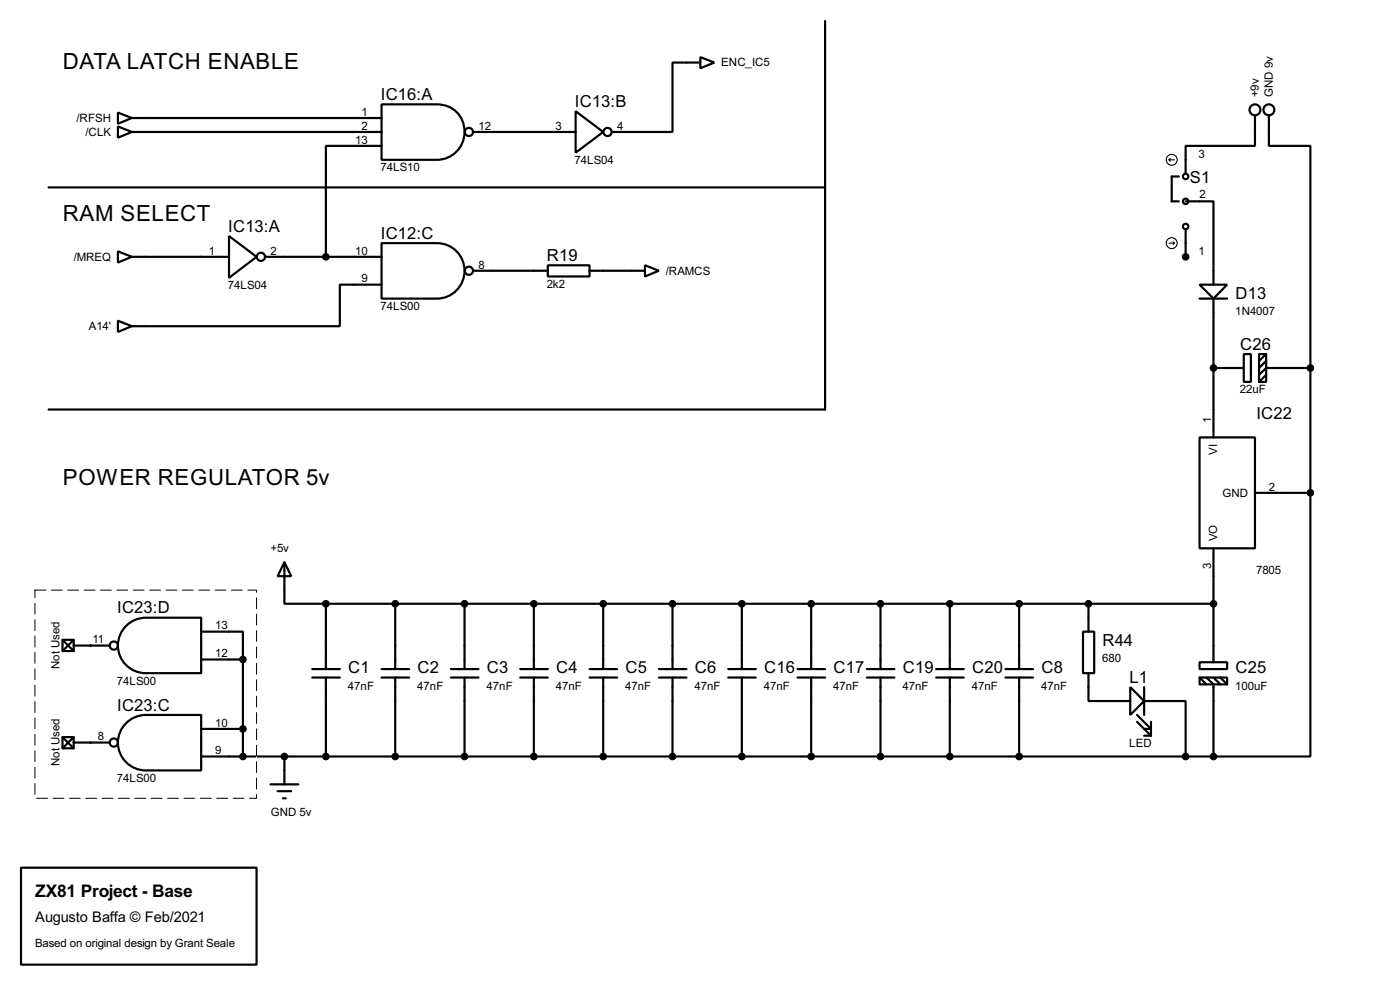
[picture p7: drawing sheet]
<svg xmlns="http://www.w3.org/2000/svg" width="256mm" height="180mm" viewBox="0 0 256 180" stroke-linecap="round" stroke-linejoin="round" font-family="sans-serif">
<g fill="none" stroke="#000" stroke-width=".4">
<path d="M69.9 19.1h10.2a5.1 5.1 0 0 1 5 5.1 5.1 5.1 0 0 1-5 5.1h-10.2zM128.3 10.5l2.6 1-2.6 1zM128.3 11.5h-5.1v12.7h-11.1M151.2 3.9v71.1h-142.3M8.9 34.3h142.3M21.6 23.2l2.6 1-2.6 1zM21.6 20.6l2.6 1-2.6 1.1zM24.2 24.2h45.7M24.2 21.6h45.7M69.9 26.7h-10.2v20.3M86.7 24.2h18.8M105.5 20.4l5 3.8-5 3.8z"/>
<path d="M216 32.3h-1.3v4.6h1.3M217.2 36.9h5.1v15.2M229.9 21.1v5.6h-12.7v5.1M232.5 21.1v5.6h7.6v40.7M21.6 46l2.6 1-2.6 1.1zM21.6 58.7l2.6 1-2.6 1.1zM24.2 47h17.8M42 43.2l5 3.8-5 3.9zM48.6 47h21.3M69.9 44.5h10.2a5.1 5.1 0 0 1 5 5.1 5.1 5.1 0 0 1-5 5.1h-10.2zM69.9 52.1h-7.6v7.6h-38.1M86.7 49.6h13.7"/>
<path d="M100.4 48.6h7.6v2h-7.6zM108 49.6h10.2M118.2 48.6l2.5 1-2.5 1zM217.2 42v5M219.8 52.1h5l-2.5 2.6zM219.8 54.7h5M222.3 54.7v25.4M222.3 67.4h5.6M227.9 64.8h1.3v5.1h-1.3zM230.7 64.8h1.3v5.1h-1.3zM232 64.8l-1.3 1.3M232 66.1l-1.3 1.3"/>
<path d="M232 68.6l-1.3 1.3M240.1 67.4h-8.1l-1.3 1.2M240.1 67.4v22.8M219.8 80.1h10.1v20.3h-10.1zM229.9 90.2h10.2M240.1 90.2v48.3h-17.8M11.5 117.1h2v2.1h-2zM11.5 117.1l2 2.1M13.5 118.2h6.6M13.5 117.1l-2 2.1M22.8 114.9a5.1 5.1 0 0 1 3.9-1.8h10.2v10.1h-10.2a5.1 5.1 0 0 1-4.6-2.9 5.1 5.1 0 0 1 .7-5.4zM36.9 115.6h7.6v5.1"/>
<path d="M52.1 102.9l1.3 2.6h-2.5zM52.1 102.9v7.6h7.6M59.7 110.5h162.6M59.7 110.5v12M72.4 110.5v12M85.1 110.5v12M97.8 110.5v12M110.5 110.5v12M123.2 110.5v12M135.9 110.5v12M148.6 110.5v12M161.3 110.5v12"/>
<path d="M174 110.5v12M186.7 110.5v12M198.4 115.6h2.1v7.6h-2.1zM199.4 110.5v5.1M222.3 100.4v20.8M11.5 134.9h2v2.1h-2zM11.5 134.9l2 2.1M13.5 135.9h6.6M13.5 134.9l-2 2.1M22.8 132.7a5.1 5.1 0 0 1 3.9-1.8h10.2v10.1h-10.2a5.1 5.1 0 0 1-4.6-2.9 5.1 5.1 0 0 1 .7-5.4zM36.9 120.7h7.6M36.9 133.4h7.6"/>
<path d="M36.9 138.5h185.4M44.5 120.7v17.8M52.1 138.5v5.1M57.2 122.5h5.1M57.2 124h5.1M59.7 124v14.5M69.9 122.5h5.1M69.9 124h5.1M72.4 124v14.5M82.6 122.5h5.1M82.6 124h5.1M85.1 124v14.5"/>
<path d="M95.3 122.5h5.1M95.3 124h5.1M97.8 124v14.5M108 122.5h5.1M108 124h5.1M110.5 124v14.5M120.7 122.5h5.1M120.7 124h5.1M123.2 124v14.5M133.4 122.5h5.1M133.4 124h5.1M135.9 124v14.5"/>
<path d="M146.1 122.5h5.1M146.1 124h5.1M148.6 124v14.5M158.8 122.5h5.1M158.8 124h5.1M161.3 124v14.5M171.5 122.5h5.1M171.5 124h5.1M174 124v14.5M184.2 122.5h5.1M184.2 124h5.1M186.7 124v14.5"/>
<path d="M199.4 123.2v5.1h7.7M207.1 125.8l2.5 2.5-2.5 2.6zM208.3 130.9l2.6 2.5h-1.3M208.3 132.1l2.6 2.6M209.6 128.3h7.6v10.2M209.6 125.8v5.1M209.6 134.7h1.3M210.9 132.1v2.6M219.8 121.2h5v1.3h-5zM219.8 124h5v1.3h-5zM219.8 124l1.2 1.3M221 124l1.3 1.3v13.2"/>
<path d="M222.3 124l1.3 1.3M223.6 124l1.2 1.3M3.9 158.8h43.1v17.8h-43.1zM49.6 143.6h5.1M50.9 144.8h2.5M51.9 146.1h.5"/>
<circle cx="85.9" cy="24.2" r=".75"/>
<circle cx="111.3" cy="24.2" r=".75"/>
<circle cx="217.2" cy="32.3" r=".5"/>
<circle cx="217.2" cy="36.9" r=".5"/>
<circle cx="229.9" cy="20.1" r="1"/>
<circle cx="232.4" cy="20.1" r="1"/>
<circle cx="47.8" cy="47" r=".75"/>
<circle cx="85.9" cy="49.6" r=".75"/>
<circle cx="217.2" cy="41.5" r=".5"/>
<circle cx="20.8" cy="118.2" r=".75"/>
<circle cx="20.8" cy="135.9" r=".75"/>
</g>
<g fill="#000">
<circle cx="16.6" cy="118.2" r=".2"/>
<circle cx="16.6" cy="135.9" r=".2"/>
</g>
<g fill="#000" stroke="#000" stroke-width=".4">
<circle cx="59.7" cy="47" r=".5"/>
<circle cx="217.2" cy="47" r=".5"/>
<circle cx="222.3" cy="67.4" r=".5"/>
<circle cx="240" cy="67.4" r=".5"/>
<circle cx="240" cy="90.2" r=".5"/>
<circle cx="59.7" cy="110.5" r=".5"/>
<circle cx="72.4" cy="110.5" r=".5"/>
<circle cx="85.1" cy="110.5" r=".5"/>
<circle cx="97.8" cy="110.5" r=".5"/>
<circle cx="110.5" cy="110.5" r=".5"/>
<circle cx="123.2" cy="110.5" r=".5"/>
<circle cx="135.9" cy="110.5" r=".5"/>
<circle cx="148.6" cy="110.5" r=".5"/>
<circle cx="161.3" cy="110.5" r=".5"/>
<circle cx="174" cy="110.5" r=".5"/>
<circle cx="186.7" cy="110.5" r=".5"/>
<circle cx="199.4" cy="110.5" r=".5"/>
<circle cx="222.3" cy="110.5" r=".5"/>
<circle cx="44.5" cy="133.4" r=".5"/>
<circle cx="44.5" cy="138.5" r=".5"/>
<circle cx="44.5" cy="120.7" r=".5"/>
<circle cx="52.1" cy="138.5" r=".5"/>
<circle cx="59.7" cy="138.5" r=".5"/>
<circle cx="72.4" cy="138.5" r=".5"/>
<circle cx="85.1" cy="138.5" r=".5"/>
<circle cx="97.8" cy="138.5" r=".5"/>
<circle cx="110.5" cy="138.5" r=".5"/>
<circle cx="123.2" cy="138.5" r=".5"/>
<circle cx="135.9" cy="138.5" r=".5"/>
<circle cx="148.6" cy="138.5" r=".5"/>
<circle cx="161.3" cy="138.5" r=".5"/>
<circle cx="174" cy="138.5" r=".5"/>
<circle cx="186.7" cy="138.5" r=".5"/>
<circle cx="217.2" cy="138.5" r=".5"/>
<circle cx="222.3" cy="138.5" r=".5"/>
</g>
<g fill="none" stroke="#000" stroke-width=".2">
<path d="M214.2 29.3l.2 .2M214.2 29.3h1M214.4 29l-.2 .3M214.2 44.5h1M214.9 44.3l.3 .2M215.2 44.5l-.3 .3"/>
<circle cx="214.6" cy="29.3" r="1"/>
<circle cx="214.6" cy="44.5" r="1"/>
</g>
<path d="M6.4 108h40.6v38.1h-40.6z" fill="none" stroke="#fff" stroke-width=".18"/>
<path d="M6.4 108h40.6v38.1h-40.6z" fill="none" stroke="#000" stroke-width=".18" stroke-dasharray="2 1"/>
<g font-size="4.6">
<text x="11.5" y="12.5">DATA LATCH ENABLE</text>
<text x="11.5" y="40.5">RAM SELECT</text>
<text x="11.5" y="88.8">POWER REGULATOR 5v</text>
</g>
<text font-size="3.6" x="6.5" y="164.2">ZX81 Project - Base</text>
<g font-size="3.4">
<text x="69.8" y="18.3">IC16:A</text>
<text x="105.3" y="19.6">IC13:B</text>
<text x="218" y="33.5">S1</text>
<text x="41.8" y="42.4">IC13:A</text>
<text x="69.8" y="43.7">IC12:C</text>
<text x="100.2" y="47.8">R19</text>
<text x="226.4" y="54.7">D13</text>
<text x="227.2" y="64">C26</text>
<text x="230.2" y="76.7">IC22</text>
<text x="21.5" y="112.3">IC23:D</text>
<text x="202" y="118.2">R44</text>
<text x="63.8" y="123.3">C1</text>
<text x="76.5" y="123.3">C2</text>
<text x="89.2" y="123.3">C3</text>
<text x="101.9" y="123.3">C4</text>
<text x="114.6" y="123.3">C5</text>
<text x="127.3" y="123.3">C6</text>
<text x="140" y="123.3">C16</text>
<text x="152.7" y="123.3">C17</text>
<text x="165.4" y="123.3">C19</text>
<text x="178.1" y="123.3">C20</text>
<text x="190.8" y="123.3">C8</text>
<text x="206.9" y="125">L1</text>
<text x="226.4" y="123.3">C25</text>
<text x="21.5" y="130.1">IC23:C</text>
</g>
<text font-size="3" x="6.4" y="168.8">Augusto Baffa © Feb/2021</text>
<g font-size="2.4">
<text x="132.1" y="12.2">ENC_IC5</text>
<text x="230.6" y="17.8" transform="rotate(-90 230.6 17.8)">+9v</text>
<text x="233.2" y="17.8" transform="rotate(-90 233.2 17.8)">GND 9v</text>
<text x="14" y="22.3">/RFSH</text>
<text x="66.2" y="21.2">1</text>
<text x="66.2" y="23.8">2</text>
<text x="87.7" y="23.8">12</text>
<text x="101.8" y="23.8">3</text>
<text x="113.1" y="23.8">4</text>
<text x="15.7" y="24.9">/CLK</text>
<text x="65.1" y="26.3">13</text>
<text x="219.6" y="28.9">3</text>
<text x="69.7" y="31.4">74LS10</text>
<text x="105.3" y="30">74LS04</text>
<text x="219.8" y="36.3">2</text>
<text x="13.5" y="47.7">/MREQ</text>
<text x="38.3" y="46.6">1</text>
<text x="49.6" y="46.6">2</text>
<text x="65.1" y="46.6">10</text>
<text x="219.6" y="46.6">1</text>
<text x="41.8" y="52.9">74LS04</text>
<text x="66.2" y="51.7">9</text>
<text x="87.7" y="49.2">8</text>
<text x="100.2" y="52.7">2k2</text>
<text x="122" y="50.3">/RAMCS</text>
<text x="69.7" y="56.8">74LS00</text>
<text x="226.3" y="57.6">1N4007</text>
<text x="16.3" y="60.4">A14'</text>
<text x="227.2" y="72">22uF</text>
<text x="221.9" y="77.5" transform="rotate(-90 221.9 77.5)">1</text>
<text x="223" y="83.2" transform="rotate(-90 223 83.2)">VI</text>
<text x="232.5" y="89.8">2</text>
<text x="223.9" y="90.9">GND</text>
<text x="49.6" y="101.1">+5v</text>
<text x="223" y="99.1" transform="rotate(-90 223 99.1)">VO</text>
<text x="221.9" y="104.1" transform="rotate(-90 221.9 104.1)">3</text>
<text x="230.1" y="105">7805</text>
<text x="17" y="117.8">11</text>
<text x="39.4" y="115.2">13</text>
<text x="10.9" y="122.4" transform="rotate(-90 10.9 122.4)">Not Used</text>
<text x="21.4" y="125.3">74LS00</text>
<text x="39.4" y="120.3">12</text>
<text x="201.9" y="121.1">680</text>
<text x="63.8" y="126.2">47nF</text>
<text x="76.5" y="126.2">47nF</text>
<text x="89.2" y="126.2">47nF</text>
<text x="101.9" y="126.2">47nF</text>
<text x="114.6" y="126.2">47nF</text>
<text x="127.3" y="126.2">47nF</text>
<text x="140" y="126.2">47nF</text>
<text x="152.7" y="126.2">47nF</text>
<text x="165.4" y="126.2">47nF</text>
<text x="178.1" y="126.2">47nF</text>
<text x="190.8" y="126.2">47nF</text>
<text x="226.3" y="126.2">100uF</text>
<text x="18" y="135.5">8</text>
<text x="39.4" y="133">10</text>
<text x="206.9" y="136.8">LED</text>
<text x="10.9" y="140.2" transform="rotate(-90 10.9 140.2)">Not Used</text>
<text x="21.4" y="143.1">74LS00</text>
<text x="39.4" y="138.1">9</text>
<text x="49.6" y="149.3">GND 5v</text>
<text x="6.4" y="173.4">Based on original design by Grant Seale</text>
</g>
</svg>
